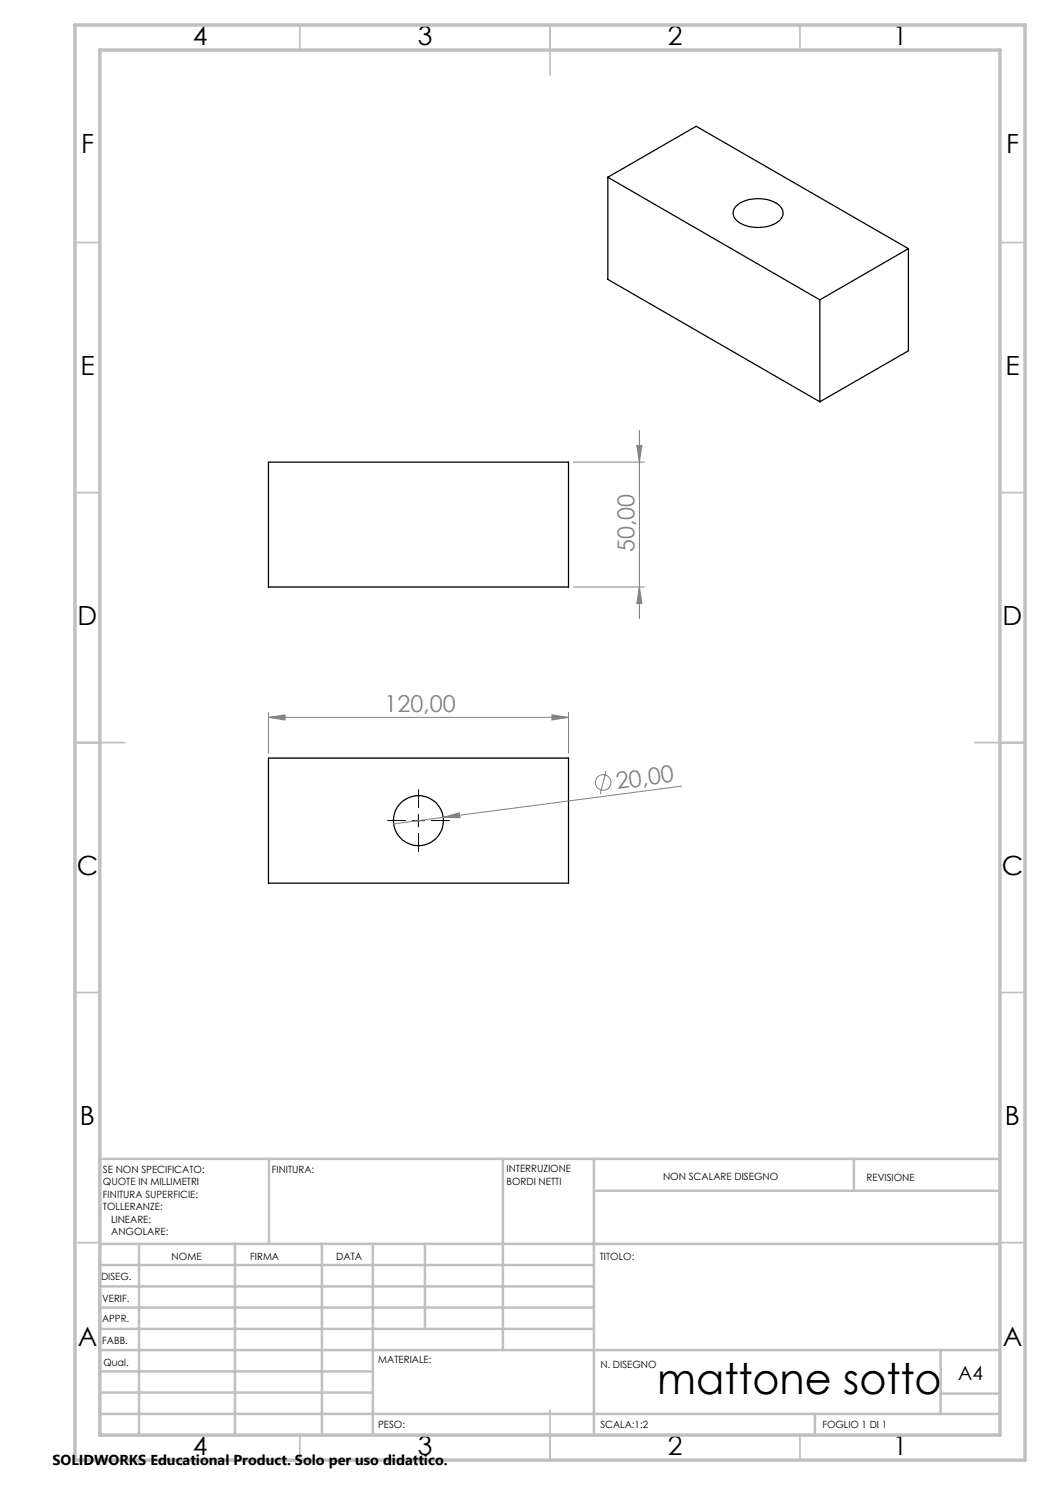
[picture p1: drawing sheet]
<svg xmlns="http://www.w3.org/2000/svg" width="210mm" height="297mm" viewBox="0 0 210 297" stroke-linecap="round" stroke-linejoin="round" font-family="sans-serif">
<g fill="none" stroke="#000" stroke-width=".25">
<path d="M121.6 35.5l42.4 24.5M121.6 35.5l17.6-10.2 42.5 24.4M121.6 35.5v20.4l42.4 24.5M147.2 41.2a7.4 7.4 0 0 1 8-.6 2.17 2.17 0 0 1 1.4 2 2.17 2.17 0 0 1-1.4 2.1 7.6 7.6 0 0 1-7.7-.5 1.92 1.92 0 0 1-.3-3zM164 60v20.4M181.7 49.7l-17.7 10.3M181.7 49.7v20.5l-17.7 10.2M53.7 92.4h60v25h-60zM53.7 151.6h60v25h-60z"/>
<circle cx="83.7" cy="164.1" r="5"/>
</g>
<g fill="none" stroke="#808080" stroke-width=".2">
<path d="M114.7 92.4h14.2M127.4 89.1h1l-.5 3.3zM127.9 86.1v37.7M114.7 117.4h14.2M127.9 117.4l.5 3.3h-1zM53.7 143.5l3.3-.5v1zM53.7 142.5v8.1M53.7 143.5h60M110.4 143l3.3 .5-3.3 .5zM113.7 142.5v8.1M121.2 154.2l-1.1 4.6M136.3 157.2l-57.6 7.6"/>
<path d="M88.7 163.5l3.2-.9 .1 .9z"/>
<circle cx="120.6" cy="156.5" r="1.56"/>
</g>
<path d="M81.2 164.1h-3.7M83.7 161.6v-3.7M83.7 166.6v3.8M86.2 164.1h3.8" fill="none" stroke="#000" stroke-width=".2" stroke-dasharray="15.2 1.3 1.3 1.3" stroke-linecap="butt"/>
<path d="M82.4 164.1h2.5M83.7 162.9v2.5" fill="none" stroke="#000" stroke-width=".2"/>
<g fill="none" stroke="#c0c0c0" stroke-width=".35">
<path d="M60 5v5M110 5v10M160 5v5M15 48.5h5M200 48.5h5M15 98.5h5M200 98.5h5M15 148.5h10M195 148.5h10M15 198.5h5M200 198.5h5M15 248.5h5"/>
<path d="M200 248.5h5M60 287v5M110 282v10M160 287v5"/>
</g>
<g fill="none" stroke="#c0c0c0" stroke-width=".5">
<path d="M53.8 231.8v17M100.6 231.8v38.2M118.8 231.8v55.2M118.8 238.2h81.2M170.8 231.8v6.4M200 231.8h-180v55.2M20 248.8h180M20 257.3h98.8M20 253h98.8M27.8 248.8v38.2M47 248.8v38.2M64.4 248.8v38.2"/>
<path d="M74.6 248.8v38.2M85 248.8v17M20 265.8h98.8M20 261.5h98.8M20 278.5h54.6M20 274.3h54.6M20 270h180M188.1 270v12.8M188.1 278.7h11.9M20 282.8h180M163 282.8v4.2"/>
</g>
<path d="M15 5h190v287h-190zM20 10h180v277h-180z" fill="none" stroke="#c0c0c0" stroke-width=".7"/>
<g fill="#808080">
<path d="M88.7 163.5l3.2-.9 .1 .9z"/>
<path d="M110.4 143l3.3 .5-3.3 .5zM53.7 143.5l3.3-.5v1z"/>
<path d="M127.9 117.4l.5 3.3h-1zM127.4 89.1h1l-.5 3.3z"/>
</g>
<text font-size="8.5" x="131.4" y="278.7">mattone sotto</text>
<g font-size="5.3">
<text x="38.5" y="8.9">4</text>
<text x="83.5" y="8.9">3</text>
<text x="133.5" y="8.9">2</text>
<text x="178.5" y="8.9">1</text>
<text x="16.2" y="30.7">F</text>
<text x="201.2" y="30.7">F</text>
<text x="16.1" y="74.9">E</text>
<text x="201.1" y="74.9">E</text>
<text x="15.5" y="124.9">D</text>
<text x="200.5" y="124.9">D</text>
<text x="15.4" y="174.9">C</text>
<text x="200.4" y="174.9">C</text>
<text x="16" y="224.9">B</text>
<text x="201" y="224.9">B</text>
<text x="15.5" y="269.2">A</text>
<text x="200.5" y="269.2">A</text>
<text x="38.5" y="290.9">4</text>
<text x="83.5" y="290.9">3</text>
<text x="133.5" y="290.9">2</text>
<text x="178.5" y="290.9">1</text>
</g>
<g font-size="4.7" fill="#808080">
<text x="126.9" y="110.4" transform="rotate(-90 126.9 110.4)">50,00</text>
<text x="76.9" y="142.4">120,00</text>
<text x="123.4" y="157.8" transform="rotate(-7 123.4 157.8)">20,00</text>
</g>
<text font-size="3.9" x="191.6" y="276">A4</text>
<text font-size="2.9" x="10.5" y="292.9">SOLIDWORKS Educational Product. Solo per uso didattico.</text>
<g font-size="2">
<text x="20.6" y="234.6">SE NON SPECIFICATO:</text>
<text x="20.6" y="237.1">QUOTE IN MILLIMETRI</text>
<text x="20.6" y="239.6">FINITURA SUPERFICIE:</text>
<text x="54.4" y="234.6">FINITURA:</text>
<text x="101.3" y="234.5">INTERRUZIONE</text>
<text x="101.3" y="237">BORDI NETTI</text>
<text x="132.6" y="236">NON SCALARE DISEGNO</text>
<text x="173.3" y="236.2">REVISIONE</text>
<text x="20.6" y="242.1">TOLLERANZE:</text>
<text x="22.2" y="244.6">LINEARE:</text>
<text x="22.2" y="247.1">ANGOLARE:</text>
<text x="34.3" y="252">NOME</text>
<text x="50" y="251.9">FIRMA</text>
<text x="67.2" y="251.9">DATA</text>
<text x="120" y="251.9">TITOLO:</text>
<text x="20.2" y="256.1">DISEG.</text>
<text x="20.4" y="260.3">VERIF.</text>
<text x="20.4" y="264.4">APPR.</text>
<text x="20.5" y="268.8">FABB.</text>
<text x="20.7" y="273.1">Qual.</text>
<text x="75.6" y="272.5">MATERIALE:</text>
<text x="120.1" y="273.6">N. DISEGNO</text>
<text x="75.6" y="285.5">PESO:</text>
<text x="120.1" y="285.6">SCALA:1:2</text>
<text x="164.5" y="285.6">FOGLIO 1 DI 1</text>
</g>
</svg>
